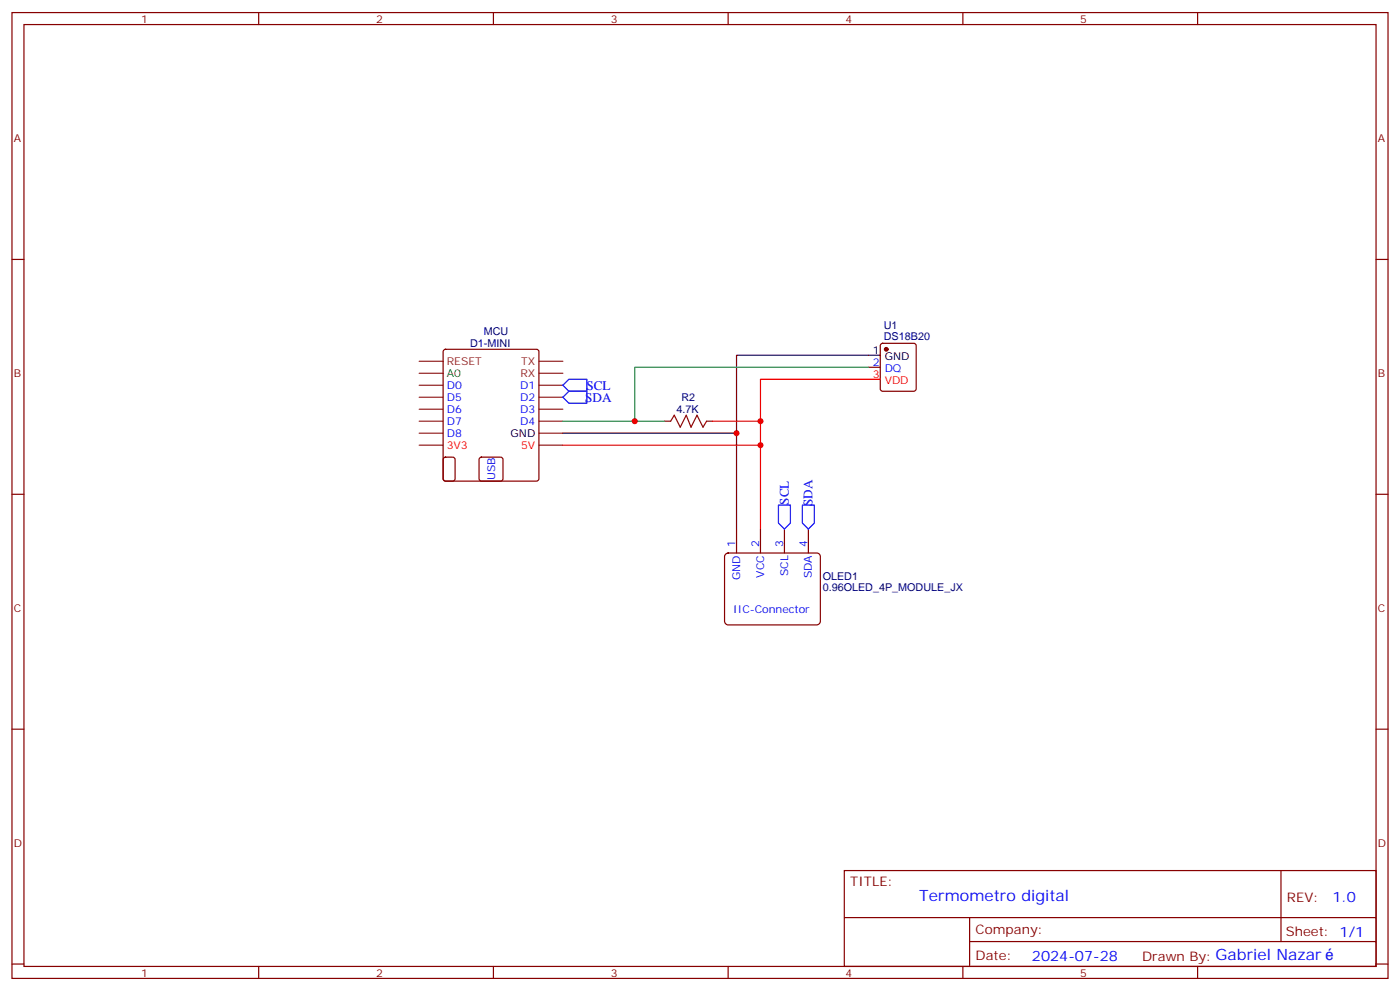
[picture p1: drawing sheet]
<svg xmlns="http://www.w3.org/2000/svg" width="412mm" height="292mm" viewBox="0 0 412 292" stroke-linecap="round" stroke-linejoin="round" font-family="sans-serif">
<g fill="none" stroke="#870000" stroke-width=".35">
<path d="M3.5 3.7h405.4v284.3h-405.4zM7.1 7.2h398.2v277.3h-398.2zM76.2 3.7v3.5M145.3 3.7v3.5M214.5 3.7v3.5M283.6 3.7v3.5M352.8 3.7v3.5M3.5 76.4h3.6M405.3 76.4h3.6M130.8 103l.4-.2h26.8l.5 .2 .2 .5v37.4l-.2 .5-.5 .2h-26.8l-.5-.2-.2-.5v-37.4zM255.8 108.1h3.5M259.5 101.3l.5-.2h9.2l.5 .2 .2 .5v12.7l-.3 .5-.4 .2h-9.2l-.5-.3-.2-.4v-12.7z"/>
<path d="M130.8 134.8l.4-.2h2.1l.7 .4 .1 5.9-.5 .7h-2.4l-.6-.4-.1-5.9zM141.3 134.8l.5-.2h5.7l.5 .2 .2 .5v5.6l-.3 .5-.4 .2h-5.7l-.5-.2-.2-.5v-5.6zM195.8 124h1.8M208.1 124h1.8M3.5 145.5h3.6M217 155.8v7M224 155.8v7M231.1 155.8v7M238.1 155.8v7M405.3 145.5h3.6M213.7 163.2l.8-.4h26.1l.6 .2 .5 .9v19l-.3 .6-.8 .5h-26.1l-.6-.3-.5-.8v-19zM3.5 214.7h3.6"/>
<path d="M405.3 214.7h3.6M248.7 256.3h156.6v28.2h-156.6zM377.3 256.3v20.9M248.7 270.1h156.5M285.6 277.2h119.6M285.6 270.1v14.2M3.5 283.8h3.6M76.2 284.5v3.5M145.3 284.5v3.5M214.5 284.5v3.5M283.6 284.5v3.5M352.8 284.5v3.5"/>
<path d="M405.3 283.8h3.6"/>
</g>
<circle cx="261.1" cy="102.8" r=".53" fill="#870000" stroke="#870000" stroke-width=".35"/>
<path d="M259.3 104.6h-42.3v51.2M165.8 127.5h51.2" fill="none" stroke="#000" stroke-width=".35"/>
<path d="M259.3 111.7h-35.3v44.1M165.8 131.1h58.2M209.9 124h14.1" fill="none" stroke="#f00" stroke-width=".35"/>
<g fill="none" stroke="#8c2424" stroke-width=".35">
<path d="M123.5 106.4h7M123.5 109.9h7M123.5 113.4h7M123.5 116.9h7M158.7 106.4h7.1M158.7 109.9h7.1M158.7 113.4h7.1M158.7 116.9h7.1M123.5 120.5h7M123.5 124h7M123.5 127.5h7M123.5 131.1h7"/>
<path d="M158.7 120.5h7.1M158.7 124h7.1M158.7 127.5h7.1M158.7 131.1h7.1"/>
</g>
<path d="M255.8 108.1h-68.8v15.9h-21.2M187 124h8.8" fill="none" stroke="#008700" stroke-width=".35"/>
<path d="M197.6 124l1-1.8 1.8 3.6 1.7-3.6 1.5 3.6 1.7-3.6 1.8 3.6 1-1.8" fill="none" stroke="#a10000" stroke-width=".35"/>
<path d="M167.6 111.7h5.3v3.5h-5.3l-1.8-1.8zM167.6 115.2h5.3v3.5h-5.3l-1.8-1.8zM229.3 148.7h3.5v5.3l-1.7 1.8-1.8-1.8zM236.4 148.7h3.5v5.3l-1.8 1.8-1.7-1.8z" fill="none" stroke="#00f" stroke-width=".35"/>
<g fill="#c00">
<circle cx="217" cy="127.5" r=".88"/>
<circle cx="224" cy="131.1" r=".88"/>
<circle cx="187" cy="124" r=".88"/>
<circle cx="224" cy="124" r=".88"/>
</g>
<g font-size="4.6" fill="#00f">
<text x="270.8" y="265.3">Termometro digital</text>
<text x="358.1" y="282.8">Gabriel Nazar</text>
</g>
<g font-size="4.2" fill="#00f">
<text x="392.5" y="265.6">1.0</text>
<text x="304" y="282.9">2024-07-28</text>
</g>
<g font-size="3.9" fill="#00f">
<text x="172.4" y="118.2">SDA</text>
<text x="172.8" y="114.7">SCL</text>
<text x="232.3" y="148.6" transform="rotate(-90 232.3 148.6)">SCL</text>
<text x="239.4" y="149" transform="rotate(-90 239.4 149)">SDA</text>
</g>
<g font-size="3.9" fill="#800">
<text x="250.5" y="260.9">TITLE:</text>
<text x="379.1" y="265.6">REV:</text>
<text x="287.4" y="275.1">Company:</text>
<text x="378.7" y="275.7">Sheet: 1/1</text>
<text x="287.4" y="282.8">Date:</text>
<text x="336.4" y="282.8">Drawn By:</text>
</g>
<g font-size="3.2" fill="#800">
<text x="41.6" y="6.7">1</text>
<text x="110.8" y="6.7">2</text>
<text x="179.9" y="6.7">3</text>
<text x="249.1" y="6.7">4</text>
<text x="318.2" y="6.7">5</text>
<text x="4.1" y="41.8">A</text>
<text x="405.9" y="41.8">A</text>
<text x="4.1" y="110.9">B</text>
<text x="405.9" y="110.9">B</text>
<text x="4.1" y="180.1">C</text>
<text x="405.9" y="180.1">C</text>
<text x="4.1" y="249.2">D</text>
<text x="405.9" y="249.2">D</text>
<text x="41.6" y="287.5">1</text>
<text x="110.8" y="287.5">2</text>
<text x="179.9" y="287.5">3</text>
<text x="249.1" y="287.5">4</text>
<text x="318.2" y="287.5">5</text>
</g>
<g font-size="3.2" fill="#000080">
<text x="142.5" y="98.6">MCU</text>
<text x="260.4" y="100">DS18B20</text>
<text x="260.4" y="96.8">U1</text>
<text x="138.5" y="102.1">D1-MINI</text>
<text x="200.7" y="118">R2</text>
<text x="199.3" y="121.6">4.7K</text>
<text x="242.4" y="173.9">0.96OLED_4P_MODULE_JX</text>
<text x="242.4" y="170.6">OLED1</text>
</g>
<g font-size="3.2" fill="#8d2323">
<text x="131.6" y="107.4">RESET</text>
<text x="153.6" y="107.4">TX</text>
<text x="153.3" y="110.9">RX</text>
</g>
<g font-size="3.2">
<text x="257.1" y="104.2">1</text>
<text x="260.6" y="106">GND</text>
<text x="150.4" y="128.6">GND</text>
</g>
<g font-size="3.2" fill="#00f">
<text x="257.1" y="107.8">2</text>
<text x="260.6" y="109.5">DQ</text>
<text x="131.6" y="114.5">D0</text>
<text x="131.6" y="118">D5</text>
<text x="153.2" y="118">D2</text>
<text x="153.2" y="114.5">D1</text>
<text x="131.6" y="121.5">D6</text>
<text x="131.6" y="125.1">D7</text>
<text x="153.2" y="125.1">D4</text>
<text x="153.2" y="121.5">D3</text>
<text x="131.6" y="128.6">D8</text>
<text x="145.8" y="141.3" transform="rotate(-90 145.8 141.3)">USB</text>
<text x="216.6" y="161" transform="rotate(-90 216.6 161)">1</text>
<text x="223.7" y="161" transform="rotate(-90 223.7 161)">2</text>
<text x="230.7" y="161" transform="rotate(-90 230.7 161)">3</text>
<text x="237.8" y="161" transform="rotate(-90 237.8 161)">4</text>
<text x="218" y="170.8" transform="rotate(-90 218 170.8)">GND</text>
<text x="225.1" y="170.1" transform="rotate(-90 225.1 170.1)">VCC</text>
<text x="232.1" y="169.7" transform="rotate(-90 232.1 169.7)">SCL</text>
<text x="239.2" y="170.3" transform="rotate(-90 239.2 170.3)">SDA</text>
<text x="216" y="180.4">IIC-Connector</text>
</g>
<text font-size="3.2" fill="#360" x="131.6" y="110.9">A0</text>
<g font-size="3.2" fill="#f00">
<text x="257.1" y="111.3">3</text>
<text x="260.6" y="113.1">VDD</text>
<text x="131.6" y="132.1">3V3</text>
<text x="153.5" y="132.1">5V</text>
</g>
</svg>
